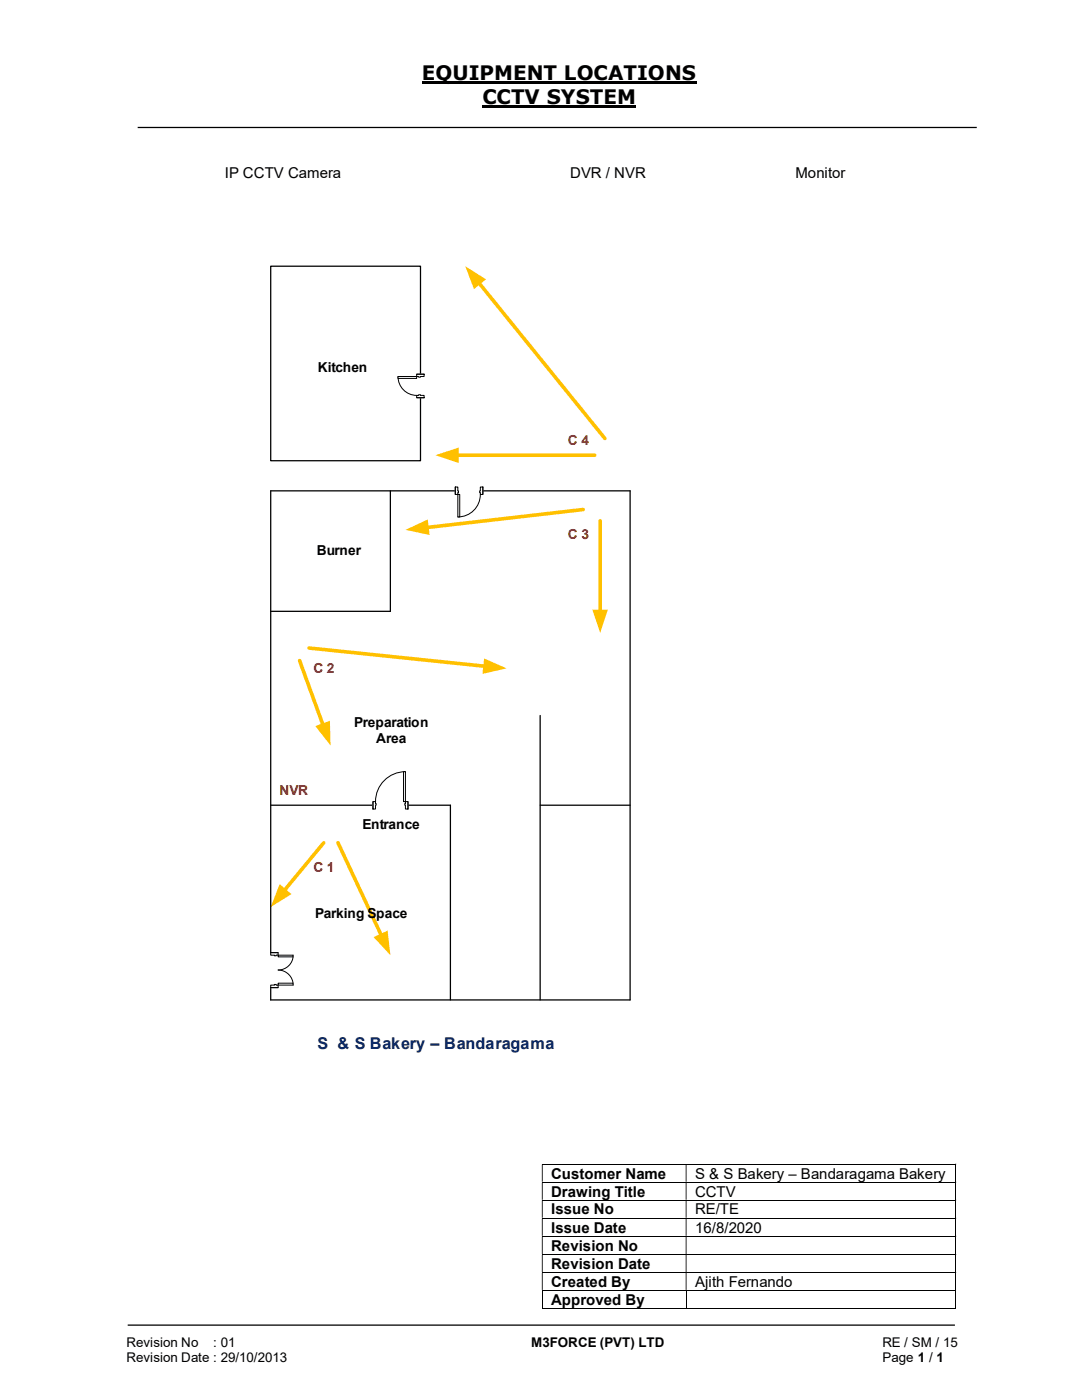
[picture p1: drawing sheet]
<svg xmlns="http://www.w3.org/2000/svg" width="216mm" height="279mm" viewBox="0 0 216 279" stroke-linecap="round" stroke-linejoin="round" font-family="sans-serif">
<path d="M84.2 16.5h54.8M96.3 21.3h30.7" fill="none" stroke="#000" stroke-width=".42"/>
<path d="M27.5 25.4h167.4M54 98h71.7M77.9 98v24M54 160.7h35.9v38.9M25.5 264.5h165" fill="none" stroke="#000" stroke-width=".25"/>
<g fill="none" stroke="#000" stroke-width=".2">
<path d="M108.1 232.3h82.5M108.1 235.9h82.5M108.1 239.5h82.5M190.7 232.4v3.4M190.7 236v3.4M190.7 239.6v3.4M108.1 243.1h82.5M108.1 246.7h82.5M108.1 250.4h82.5M108.1 253.9h82.5M108.1 257.5h82.5M108.2 257.6v3.6"/>
<path d="M136.9 257.6v3.6M190.7 243.2v3.4M190.7 246.8v3.5M190.7 250.4v3.5M190.7 254v3.4M190.7 257.6v3.6M108.1 261.2h28.7M137 261.2h53.6"/>
</g>
<g fill="#000">
<path d="M190.6 232.2h.2v.2h-.2zM108.1 232.4h.2v3.4h-.2zM136.8 232.4h.2v3.4h-.2z" fill-rule="evenodd"/>
<path d="M190.6 235.8h.2v.2h-.2zM108.1 236h.2v3.4h-.2zM136.8 236h.2v3.4h-.2z" fill-rule="evenodd"/>
<path d="M190.6 239.4h.2v.2h-.2zM108.1 239.6h.2v3.4h-.2zM136.8 239.6h.2v3.4h-.2z" fill-rule="evenodd"/>
<path d="M190.6 243h.2v.2h-.2zM108.1 243.2h.2v3.4h-.2zM136.8 243.2h.2v3.4h-.2z" fill-rule="evenodd"/>
<path d="M190.6 246.6h.2v.2h-.2zM108.1 246.8h.2v3.5h-.2zM136.8 246.8h.2v3.5h-.2z" fill-rule="evenodd"/>
<path d="M190.6 250.3h.2v.1h-.2zM108.1 250.4h.2v3.5h-.2zM136.8 250.4h.2v3.5h-.2z" fill-rule="evenodd"/>
<path d="M190.6 253.9h.2v.1h-.2zM108.1 254h.2v3.4h-.2zM136.8 254h.2v3.4h-.2z" fill-rule="evenodd"/>
</g>
<path d="M190.6 257.4h.2v.2h-.2zM190.6 261.1h.2v.1h-.2z" fill="#000"/>
<path d="M54 53.1h29.9v38.8h-29.9z" fill="#fff"/>
<path d="M54 53.1h29.9v38.8h-29.9zM107.8 160.7h17.9" fill="none" stroke="#000" stroke-width=".25"/>
<path d="M116.4 101.7l-31.3 3.6" fill="none" stroke="#ffc000" stroke-width=".72"/>
<path d="M80.9 105.7l4.4-2 .4 3.1z" fill="#ffc000"/>
<path d="M119.8 103.9v18.2" fill="none" stroke="#ffc000" stroke-width=".72"/>
<path d="M118.2 121.7h3.1l-1.5 4.6z" fill="#ffc000"/>
<path d="M64.6 168.2l-7.9 9.5" fill="none" stroke="#ffc000" stroke-width=".72"/>
<path d="M55.8 176.4l2.4 2-4.2 2.6z" fill="#ffc000"/>
<path d="M95.5 56.4l25.2 31.1" fill="none" stroke="#ffc000" stroke-width=".72"/>
<path d="M92.8 53.1l4.2 2.7-2.4 1.9z" fill="#ffc000"/>
<path d="M61.7 129.3l35.1 3.7" fill="none" stroke="#ffc000" stroke-width=".72"/>
<path d="M96.6 131.4l4.5 2-4.8 1.1z" fill="#ffc000"/>
<path d="M83.1 74.7h1.6v4.7h-1.6z" fill-rule="evenodd" fill="#fff"/>
<path d="M83.1 74.7h1.6v4.7h-1.6z" fill="none" stroke="#fff" stroke-width=".2"/>
<path d="M83.1 74.7v.4h1.5v-.4zM83.1 78.9h1.5v.5h-1.5z" fill-rule="evenodd" fill="#fff"/>
<path d="M83.5 75.1h-.4v-.4h1.5v.4h-.7M83.5 78.9h-.4v.5h1.5v-.5h-.7" fill="none" stroke="#000" stroke-width=".2"/>
<path d="M83.5 75.1v.2h.4v-.2zM83.5 78.8h.4v.1h-.4z" fill-rule="evenodd" fill="#fff"/>
<path d="M79.4 75.1a3.7 3.7 0 0 0 3.7 3.8M83.1 74.7h1.5M83.1 79.4h1.5M83.5 75.1v.2h.4v-.2M83.5 78.9v-.1h.4v.1" fill="none" stroke="#000" stroke-width=".2"/>
<path d="M79.4 75.1h3.7v.4h-3.7z" fill="#fff"/>
<path d="M79.4 75.1h3.7v.4h-3.7z" fill="none" stroke="#000" stroke-width=".2"/>
<path d="M107.8 142.8v56.8" fill="none" stroke="#000" stroke-width=".25"/>
<path d="M67.4 168.2l8.7 18.5" fill="none" stroke="#ffc000" stroke-width=".72"/>
<path d="M74.5 187l2.8-1.3 .6 4.9z" fill="#ffc000"/>
<path d="M54 122h23.9" fill="none" stroke="#000" stroke-width=".25"/>
<path d="M90.8 97.2h5.6v1.5h-5.6z" fill="#fff"/>
<path d="M90.8 97.2h5.6v1.5h-5.6z" fill="none" stroke="#fff" stroke-width=".2"/>
<path d="M90.8 97.2v1.5h.6v-1.5zM95.8 97.2h.6v1.5h-.6z" fill-rule="evenodd" fill="#fff"/>
<path d="M91.4 98v-.8h-.6v1.5h.6v-.4M95.8 98v-.8h.6v1.5h-.6v-.4" fill="none" stroke="#000" stroke-width=".2"/>
<path d="M91.4 98v.3h.1v-.3zM95.7 98h.1v.3h-.1z" fill-rule="evenodd" fill="#fff"/>
<path d="M90.8 97.2v1.5M91.4 98h.1v.3h-.1M95.8 98h-.1v.3h.1M95.8 98.7a4.5 4.5 0 0 1-4.4 4.5M96.4 97.2v1.5" fill="none" stroke="#000" stroke-width=".2"/>
<path d="M91.4 98.7h.3v4.5h-.3z" fill-rule="evenodd" fill="#fff"/>
<path d="M91.4 98.7h.3v4.5h-.3z" fill="none" stroke="#000" stroke-width=".2"/>
<path d="M59.8 131.8l4.7 12.9" fill="none" stroke="#ffc000" stroke-width=".72"/>
<path d="M62.9 144.9l2.9-1.1 .2 5z" fill="#ffc000"/>
<path d="M74.4 159.9h7v1.6h-7z" fill="#fff"/>
<path d="M74.4 159.9h7v1.6h-7z" fill="none" stroke="#fff" stroke-width=".2"/>
<path d="M80.9 160v1.5h.5v-1.5zM74.4 160h.5v1.5h-.5z" fill-rule="evenodd" fill="#fff"/>
<path d="M74.9 160.4v-.4h-.5v1.5h.5v-.8M80.9 160.4v-.4h.5v1.5h-.5v-.8" fill="none" stroke="#000" stroke-width=".2"/>
<path d="M80.8 160.4v.3h.1v-.3zM74.9 160.4h.2v.3h-.2z" fill-rule="evenodd" fill="#fff"/>
<path d="M74.4 160v1.5M80.9 154a6 6 0 0 0-6 6M81.4 160v1.5M74.9 160.4h.2v.3h-.2M80.9 160.4h-.1v.3h.1" fill="none" stroke="#000" stroke-width=".2"/>
<path d="M80.5 154h.4v6h-.4z" fill-rule="evenodd" fill="#fff"/>
<path d="M80.5 154h.4v6h-.4z" fill="none" stroke="#000" stroke-width=".2"/>
<path d="M54 98v101.6h71.7v-101.6" fill="none" stroke="#000" stroke-width=".25"/>
<path d="M54 190.1h1.5v7h-1.5z" fill-rule="evenodd" fill="#fff"/>
<path d="M54 190.1h1.5v7h-1.5z" fill="none" stroke="#fff" stroke-width=".2"/>
<path d="M54 196.6v.5h1.5v-.5zM54 190.1h1.5v.5h-1.5z" fill-rule="evenodd" fill="#fff"/>
<path d="M54.7 196.6h-.7v.5h1.5v-.5h-.4M54.7 190.6h-.7v-.5h1.5v.5h-.4" fill="none" stroke="#000" stroke-width=".2"/>
<path d="M54.7 196.5v.1h.4v-.1zM54.7 190.6h.4v.2h-.4z" fill-rule="evenodd" fill="#fff"/>
<path d="M54 197.1h1.5M54 190.1h1.5M54.7 196.6v-.1h.4v.1M54.7 190.6v.2h.4v-.2M58.5 190.6a2.98 2.98 0 0 1-3 3 3 3 0 0 1 3 3" fill="none" stroke="#000" stroke-width=".2"/>
<path d="M55.5 190.6h3v.4h-3z" fill="#fff"/>
<path d="M55.5 190.6h3v.4h-3z" fill="none" stroke="#000" stroke-width=".2"/>
<path d="M55.5 196.2h3v.4h-3z" fill="#fff"/>
<path d="M55.5 196.2h3v.4h-3z" fill="none" stroke="#000" stroke-width=".2"/>
<path d="M91.1 90.8h27.6" fill="none" stroke="#ffc000" stroke-width=".72"/>
<path d="M86.9 90.8l4.6-1.5v3.1z" fill="#ffc000"/>
<g font-size="4">
<text x="84.2" y="16">EQUIPMENT LOCATIONS</text>
<text x="96.3" y="20.8">CCTV SYSTEM</text>
</g>
<text font-size="3.2" fill="#002060" x="63.4" y="209.3">S &amp; S Bakery – Bandaragama</text>
<g font-size="3">
<text x="44.9" y="35.5">IP CCTV Camera</text>
<text x="113.8" y="35.5">DVR / NVR</text>
<text x="158.7" y="35.5">Monitor</text>
<text x="110" y="235.2">Customer Name</text>
<text x="110" y="238.8">Drawing Title</text>
<text x="138.7" y="235.2">S &amp; S Bakery – Bandaragama Bakery</text>
<text x="138.7" y="238.8">CCTV</text>
<text x="110" y="242.4">Issue No</text>
<text x="110" y="246">Issue Date</text>
<text x="138.7" y="242.4">RE/TE</text>
<text x="138.7" y="246">16/8/2020</text>
<text x="110" y="249.6">Revision No</text>
<text x="110" y="253.2">Revision Date</text>
<text x="110" y="256.8">Created By</text>
<text x="138.7" y="256.8">Ajith Fernando</text>
<text x="110" y="260.4">Approved By</text>
</g>
<g font-size="2.7">
<text x="63.4" y="74.2">Kitchen</text>
<text x="63.2" y="110.8">Burner</text>
<text x="70.7" y="145.1">Preparation</text>
<text x="75.1" y="148.3">Area</text>
<text x="72.3" y="165.4">Entrance</text>
<text x="62.9" y="183.3">Parking Space</text>
<text x="25.2" y="268.8">Revision No</text>
<text x="42.6" y="268.8">: 01</text>
<text x="106" y="268.8">M3FORCE (PVT) LTD</text>
<text x="176.1" y="268.8">RE / SM / 15</text>
<text x="25.2" y="271.8">Revision Date : 29/10/2013</text>
<text x="176.1" y="271.8">Page 1 / 1</text>
</g>
<g font-size="2.7" fill="#c00000">
<text x="113.3" y="88.8">C 4</text>
<text x="113.3" y="107.5">C 3</text>
<text x="62.5" y="134.4">C 2</text>
<text x="55.8" y="158.7">NVR</text>
<text x="62.5" y="173.9">C 1</text>
</g>
</svg>
